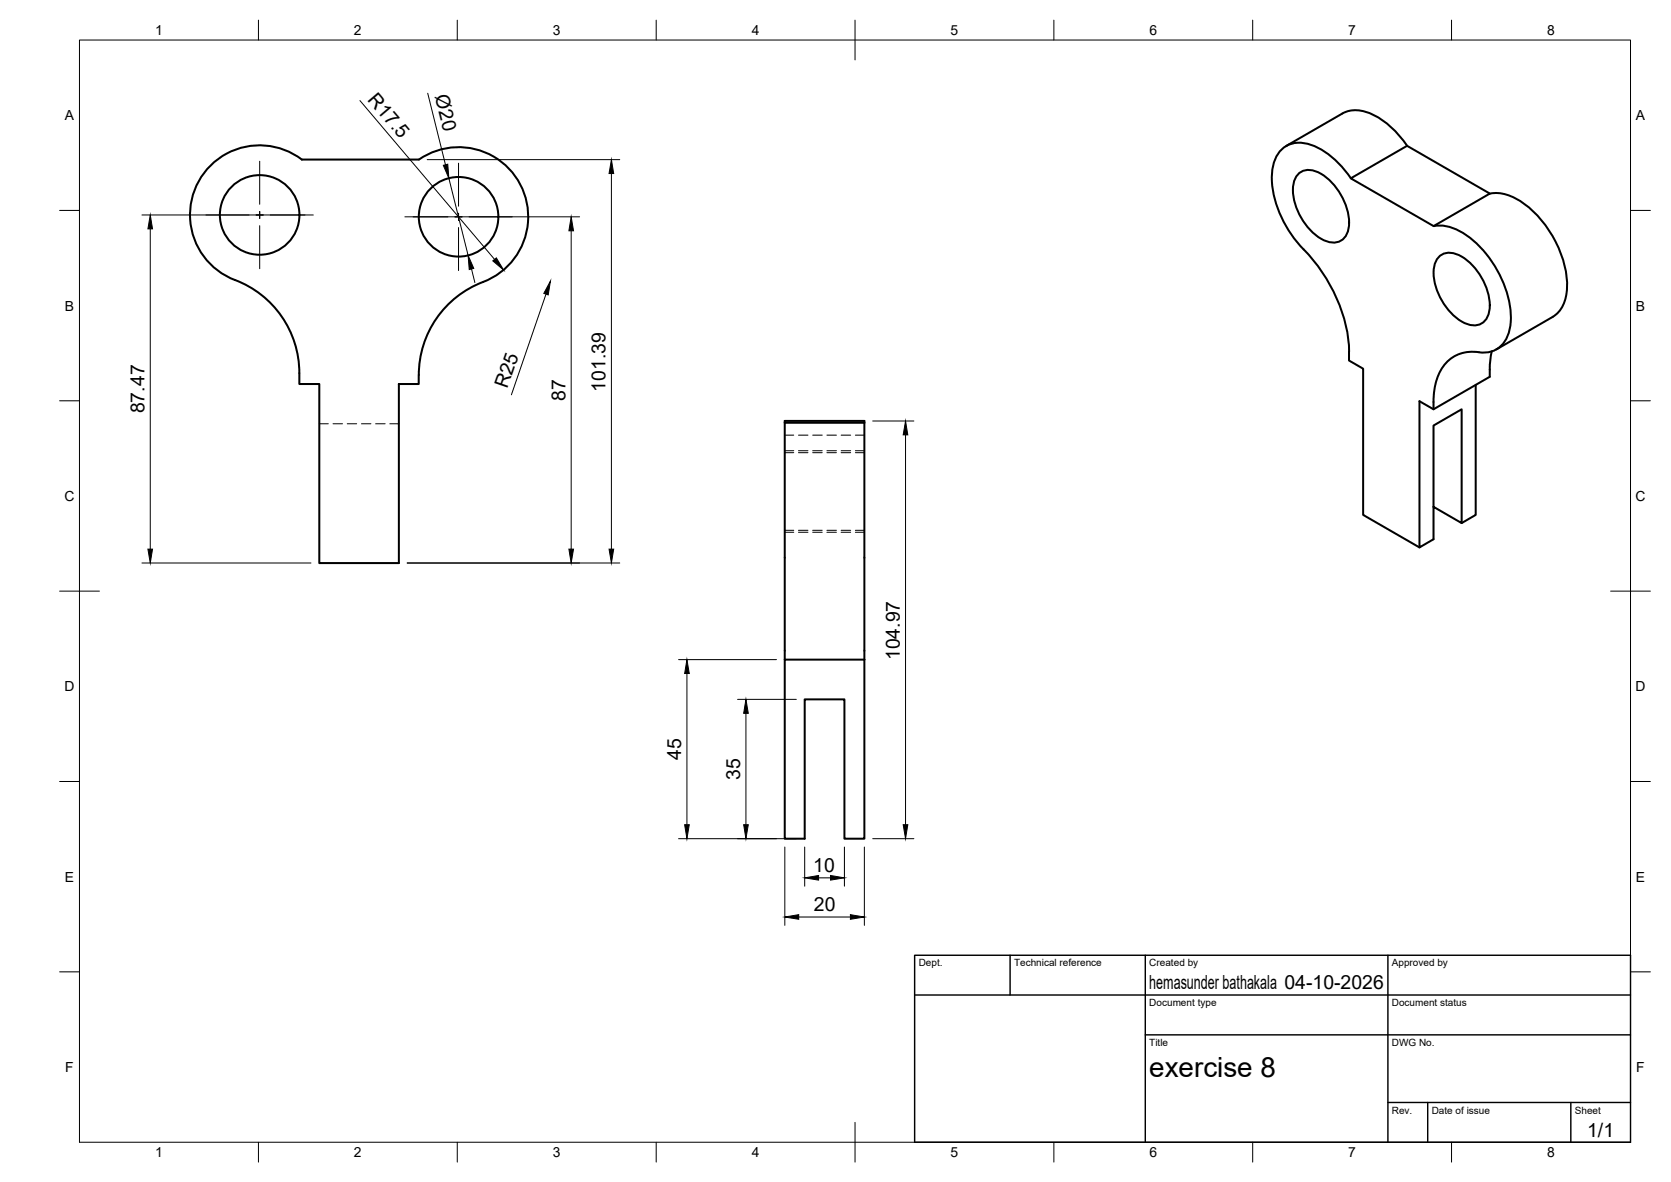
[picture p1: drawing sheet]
<svg xmlns="http://www.w3.org/2000/svg" width="420mm" height="297mm" viewBox="0 0 420 297" stroke-linecap="round" stroke-linejoin="round" font-family="sans-serif">
<!-- layer: Visible -->
<g fill="none" stroke="#000" stroke-width=".51">
<path d="M353.8 36.6a19.2 19.2 0 0 0-12-8.8 6.7 6.7 0 0 0-4.2 .7l-14.2 8.2M326.2 44a4 4 0 0 1 4.9-.8 15 15 0 0 1 8 13.9 4 4 0 0 1-5.9 3.4 15 15 0 0 1-8-13.9l.2-1zM339.6 44.8l14.2-8.2 20.8 12-14.1 8.2zM339.7 44.8a20.4 20.4 0 0 0-11.4-8.8 6.6 6.6 0 0 0-8.2 5.7 23.3 23.3 0 0 0 4.2 16.6l1.6 2.3 1.9 2.1M360.5 56.8a12.4 12.4 0 0 1 10.2 3.9 27.2 27.2 0 0 1 9.2 20.2 7.7 7.7 0 0 1-4.9 7.4 10.2 10.2 0 0 1-4.5 .1 9.1 9.1 0 0 0-9.1 6.6 20.2 20.2 0 0 0-1 7.9M374.6 48.7a11.7 11.7 0 0 1 9.3 3 27.7 27.7 0 0 1 10.1 19.9 8.8 8.8 0 0 1-3.6 8l-14.1 8.2M59.1 70.4a25.3 25.3 0 0 1 16.2 26.1h5v45h20v-45h5v-2.2M59.1 70.4a17.5 17.5 0 0 1-9.1-24.9 17.5 17.5 0 0 1 25.9-5.4h29.5a17.5 17.5 0 0 1 25.4 6.2 17.5 17.5 0 0 1-9.3 24.6M121.5 70.9a25 25 0 0 0-16.2 23.4M327.8 62.7a39.6 39.6 0 0 1 11.4 25.7v2.2l3.6 2.1v36.7l14.1 8.2M361.6 64.8a4 4 0 0 1 4.9-.8 15 15 0 0 1 8 13.9 4 4 0 0 1-5.9 3.4 15 15 0 0 1-8.1-13.9l.3-1zM371.1 96.7v32.7l-3.6 2.1"/>
<path d="M375.1 88.3a23.1 23.1 0 0 0-.5 6.4l-14.2 8.2-3.5-2.1v36.8l3.5-2.1v-28.6l7.1-4v28.6l-7.1-4.1M197.3 106.2v59.6M197.3 106.2v-.4h20v.4M197.3 106.2h20M217.3 106.2v59.6M197.3 165.8h20v45h-5v-35h-10v35h-5z"/>
<circle cx="65.3" cy="54" r="10"/>
<circle cx="115.3" cy="54.5" r="10"/>
</g>
<!-- layer: Hidden -->
<g fill="none" stroke="#000" stroke-width=".25">
<path d="M80.3 106.5h2.2M83.7 106.5h2.4M87.3 106.5h2.4M90.9 106.5h2.4M94.4 106.5h2.4M98 106.5h2.3M197.3 109.4h2.3M197.3 113.8h2.3M197.3 113.3h2.3M200.8 109.4h2.4M200.8 113.8h2.4M200.8 113.3h2.4"/>
<path d="M204.3 109.4h2.4M204.3 113.8h2.4M204.3 113.3h2.4M207.9 109.4h2.4M207.9 113.8h2.4M207.9 113.3h2.4M211.5 109.4h2.4M211.5 113.8h2.4M211.5 113.3h2.4M215.1 109.4h2.2M215.1 113.8h2.2M215.1 113.3h2.2"/>
<path d="M197.3 133.8h2.3M197.3 133.3h2.3M200.8 133.8h2.4M200.8 133.3h2.4M204.3 133.8h2.4M204.3 133.3h2.4M207.9 133.8h2.4M207.9 133.3h2.4M211.5 133.8h2.4M211.5 133.3h2.4M215.1 133.8h2.2M215.1 133.3h2.2"/>
</g>
<!-- layer: BORDER -->
<g fill="none" stroke="#000" stroke-width=".25">
<path d="M20 10.1h390v276.9h-390zM65 5.1v5M115 5.1v5M165 5.1v5M215 5.1v10M265 5.1v5M315 5.1v5M365 5.1v5M15 52.9h5M410 52.9h5M15 100.7h5M410 100.7h5"/>
<path d="M15 148.6h10M405 148.6h10M15 196.4h5M410 196.4h5M15 244.2h5M410 244.2h5M65 287v5M115 287v5M165 287v5M215 282.1v9.9M265 287v5M315 287v5"/>
<path d="M365 287v5"/>
</g>
<!-- layer: TITLEBLOCK -->
<path d="M230 240.1h180v46.9h-180zM230 250h180M254 240.1v9.9M288 240.1v46.9M349 240.1v46.9M288 260.1h122M349 277.1h61M359 277.1v9.9M395 277.1v9.9" fill="none" stroke="#000" stroke-width=".36"/>
<!-- layer: Smart Centers -->
<path d="M51.8 54h10.8M64.4 54h1.8M65.3 40.5v10.8M65.3 53.1v1.8M65.3 56.7v10.8M68 54h10.8M101.8 54.5h10.8M114.4 54.5h1.8M115.3 41v10.8M115.3 53.6v1.8M115.3 57.2v10.8M118 54.5h10.8" fill="none" stroke="#000" stroke-width=".25"/>
<!-- layer: FD_Dimensions -->
<g fill="none" stroke="#000" stroke-width=".25">
<path d="M90.5 25.3l33.9 39.9M107.5 23.4l4.5 18M35.7 54h41M37.8 57.5v80.5M103.9 54.5h41.8M107.4 40.1h48.4M112.9 44.8l4.8 19.4M143.6 58v80M153.7 43.6v94.4M118.6 67.6l.8 3.4M137.3 73.9l-8.7 25.3M219.4 105.8h10.4"/>
<path d="M227.7 109.3v97.9M35.7 141.5h42.5M102.4 141.5h53.4M170.6 165.8h24.6M172.7 169.3v37.9M185.5 175.8h14.7M187.6 179.3v27.9M170.6 210.8h29.6M197.3 212.9v19.6M202.3 212.9v9.8M212.3 212.9v9.8M217.3 212.9v19.6"/>
<path d="M219.4 210.8h10.4M200.8 230.4h13M205.8 220.6h3"/>
</g>
<g fill="#000" stroke="#000" stroke-width=".25">
<path d="M37.8 54l.6 3.5h-1.2zM111.5 41.5l1.1-.2 .3 3.5zM143.6 54.5l.6 3.5h-1.2zM153.7 40.1l.6 3.5h-1.2zM117.7 64.2l1.4 3.2-1.1 .3zM123.9 65.6l.9-.8 1.8 3zM138.4 70.6l-.6 3.5-1.1-.4zM227.7 105.8l.6 3.5h-1.2zM37.2 138h1.2l-.6 3.5zM143 138h1.2l-.6 3.5zM153.1 138h1.2l-.6 3.5zM172.7 165.8l.6 3.5h-1.2z"/>
<path d="M187.6 175.8l.6 3.5h-1.2zM172.1 207.2h1.2l-.6 3.6zM187 207.2h1.2l-.6 3.6zM227.1 207.2h1.2l-.6 3.6zM197.3 230.4l3.5-.5v1.1zM202.3 220.6l3.5-.6v1.2zM208.8 220l3.5 .6-3.5 .6zM213.8 229.9l3.5 .5-3.5 .6z"/>
</g>
<text font-size="7" x="289" y="270.6">exercise 8</text>
<g font-size="4.9">
<text x="92.3" y="25.1" transform="rotate(50 92.3 25.1)">R17.5</text>
<text x="109.3" y="24.2" transform="rotate(76 109.3 24.2)">Ø20</text>
<text x="127.6" y="97.8" transform="rotate(-71 127.6 97.8)">R25</text>
<text x="142.2" y="100.7" transform="rotate(-90 142.2 100.7)">87</text>
<text x="152.3" y="98.4" transform="rotate(-90 152.3 98.4)">101.39</text>
<text x="36.3" y="103.9" transform="rotate(-90 36.3 103.9)">87.47</text>
<text x="226.2" y="165.9" transform="rotate(-90 226.2 165.9)">104.97</text>
<text x="171.3" y="190.9" transform="rotate(-90 171.3 190.9)">45</text>
<text x="186.1" y="196" transform="rotate(-90 186.1 196)">35</text>
<text x="204.5" y="219.1">10</text>
<text x="204.7" y="229">20</text>
<text x="289" y="248.5">hemasunder bathakala 04-10-2026</text>
<text x="399.1" y="285.7">1/1</text>
</g>
<g font-size="3.5">
<text x="39" y="8.8">1</text>
<text x="89" y="8.8">2</text>
<text x="139" y="8.8">3</text>
<text x="189" y="8.8">4</text>
<text x="239" y="8.8">5</text>
<text x="289" y="8.8">6</text>
<text x="339" y="8.8">7</text>
<text x="389" y="8.8">8</text>
<text x="16.3" y="30.2">A</text>
<text x="411.3" y="30.2">A</text>
<text x="16.3" y="78">B</text>
<text x="411.3" y="78">B</text>
<text x="16.2" y="125.9">C</text>
<text x="411.2" y="125.9">C</text>
<text x="16.2" y="173.7">D</text>
<text x="411.2" y="173.7">D</text>
<text x="16.3" y="221.6">E</text>
<text x="411.3" y="221.6">E</text>
<text x="16.4" y="269.4">F</text>
<text x="411.4" y="269.4">F</text>
<text x="39" y="290.8">1</text>
<text x="89" y="290.8">2</text>
<text x="139" y="290.8">3</text>
<text x="189" y="290.8">4</text>
<text x="239" y="290.8">5</text>
<text x="289" y="290.8">6</text>
<text x="339" y="290.8">7</text>
<text x="389" y="290.8">8</text>
</g>
<g font-size="2.5">
<text x="231" y="242.9">Dept.</text>
<text x="255" y="242.9">Technical reference</text>
<text x="289" y="242.9">Created by</text>
<text x="350" y="242.9">Approved by</text>
<text x="289" y="252.8">Document type</text>
<text x="350" y="252.8">Document status</text>
<text x="289" y="262.9">Title</text>
<text x="350" y="262.9">DWG No.</text>
<text x="350" y="279.9">Rev.</text>
<text x="360" y="279.9">Date of issue</text>
<text x="396" y="279.9">Sheet</text>
</g>
</svg>
